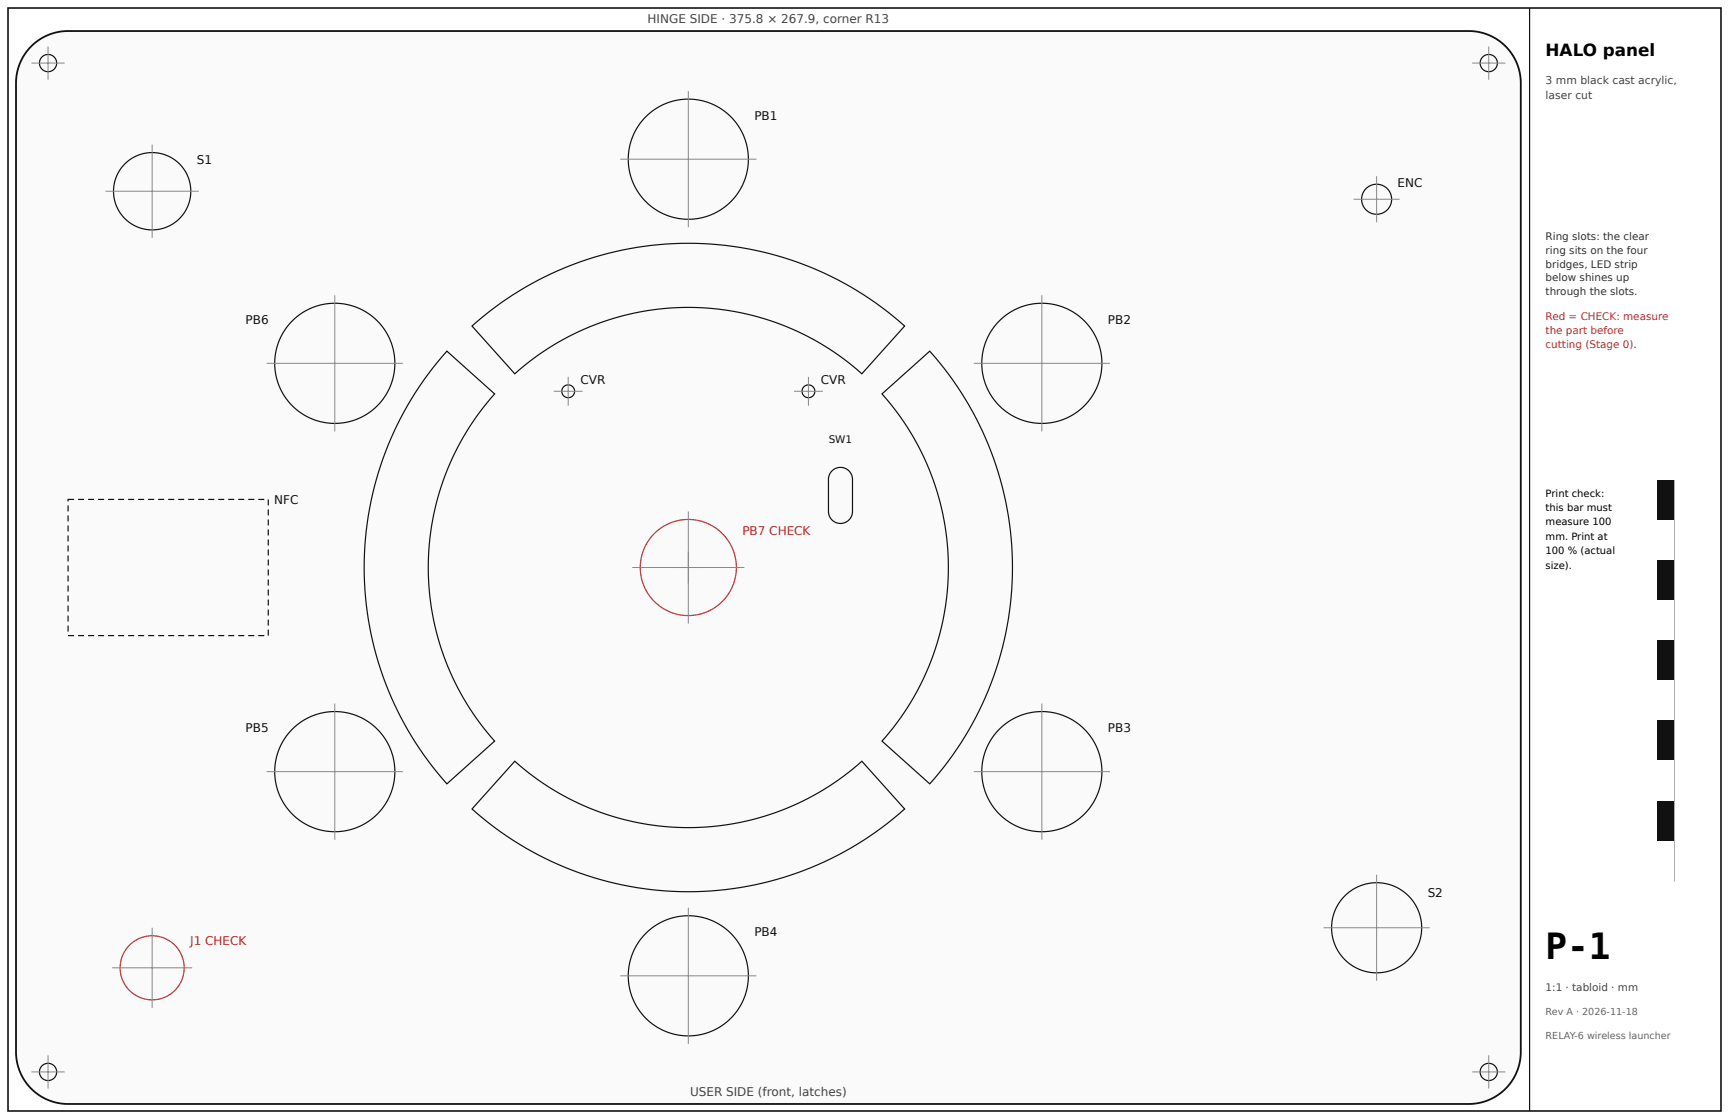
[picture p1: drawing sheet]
<svg xmlns="http://www.w3.org/2000/svg" width="432mm" height="279mm" viewBox="0 0 432 279" stroke-linecap="round" stroke-linejoin="round" font-family="sans-serif">
<path d="M7.8 11.6a13 13 0 0 1 9.2-3.9h349.8a13 13 0 0 1 13 13v241.9a13 13 0 0 1-13 13h-349.8a13 13 0 0 1-13-13v-241.9a13 13 0 0 1 3.8-9.1z" fill="#fafafa"/>
<path d="M7.8 11.6a13 13 0 0 1 9.2-3.9h349.8a13 13 0 0 1 13 13v241.9a13 13 0 0 1-13 13h-349.8a13 13 0 0 1-13-13v-241.9a13 13 0 0 1 3.8-9.1z" fill="none" stroke="#111" stroke-width=".45"/>
<g fill="none" stroke="#111" stroke-width=".3">
<path d="M111.6 87.7l11.9 10.7-3.1 3.8-2.9 4-2.5 4.2-2.2 4.5-1.9 4.5-1.5 4.7-1.2 4.8-.8 4.9-.4 6.9 .2 6.9 1 6.9 1.7 6.7 2.5 6.4 3.1 6.2 3.7 5.9 4.3 5.3-11.9 10.7-4.7-5.7-4.1-6.1-3.6-6.5-2.9-6.8-2.3-7-1.7-7.2-1-7.3-.4-7.4 .4-7.4 1-7.3 1.7-7.2 2.3-7 2.9-6.8 3.6-6.5 4.1-6.1zM117.9 81.4l5.7-4.7 6.1-4.1 6.5-3.6 6.8-2.9 7-2.3 7.2-1.7 7.3-1 7.4-.4 7.4 .4 7.3 1 7.2 1.7 7 2.3 6.8 2.9 6.5 3.6 6.1 4.1 5.7 4.7-10.7 11.9-3.8-3.1-4-2.9-4.2-2.5-4.5-2.2-4.5-1.9-4.7-1.5-4.8-1.2-4.9-.8-6.9-.4-6.9 .2-6.9 1-6.7 1.7-6.4 2.5-6.2 3.1-5.9 3.7-5.3 4.3zM220.3 98.4l11.9-10.7 3.9 4.7 3.6 5 3.2 5.3 2.7 5.5 2.3 5.7 1.9 5.9 1.5 6 1 6.1 .5 8.6-.3 8.6-1.2 8.5-2.2 8.4-3 8-3.8 7.7-4.7 7.3-5.4 6.7-11.9-10.7 4.3-5.3 3.7-5.9 3.1-6.2 2.5-6.4 1.7-6.7 1-6.9 .2-6.9-.4-6.9-.8-4.9-1.2-4.8-1.5-4.7-1.9-4.5-2.2-4.5-2.5-4.2-2.9-4zM207.8 117.6a3 3 0 0 1 3.2-.7 3 3 0 0 1 1.9 2.8v8a3 3 0 0 1-3 3 3 3 0 0 1-3-3v-8.2l.3-1.1zM128.6 190.1l3.8 3.1 4 2.9 4.2 2.5 4.5 2.2 4.5 1.9 4.7 1.5 4.8 1.2 4.9 .8 6.9 .4 6.9-.2 6.9-1 6.7-1.7 6.4-2.5 6.2-3.1 5.9-3.7 5.3-4.3 10.7 11.9-6.7 5.4-7.3 4.7-7.7 3.8-8 3-8.4 2.2-8.5 1.2-8.6 .3-8.6-.5-6.1-1-6-1.5-5.9-1.9-5.7-2.3-5.5-2.7-5.3-3.2-5-3.6-4.7-3.9z"/>
<circle cx="171.9" cy="39.7" r="15"/>
<circle cx="38" cy="47.7" r="9.7"/>
<circle cx="83.6" cy="90.7" r="15"/>
<circle cx="141.9" cy="97.7" r="1.6"/>
<circle cx="201.9" cy="97.7" r="1.6"/>
<circle cx="260.2" cy="90.7" r="15"/>
<circle cx="83.6" cy="192.7" r="15"/>
<circle cx="260.2" cy="192.7" r="15"/>
<circle cx="171.9" cy="243.6" r="15"/>
</g>
<g fill="none" stroke="#888" stroke-width=".25">
<path d="M38 36.1v23.3M154.9 39.7h34M171.9 22.7v34M26.4 47.7h23.3M83.6 73.7v34M260.2 73.7v34M66.6 90.7h34M138.3 97.7h7.2M141.9 94.1v7.2M198.3 97.7h7.2M201.9 94.1v7.2M243.2 90.7h34"/>
<path d="M171.9 127.7v28M157.9 141.7h28M83.6 175.7v34M260.2 175.7v34M66.6 192.7h34M243.2 192.7h34M171.9 226.6v34M154.9 243.6h34"/>
</g>
<circle cx="171.9" cy="141.7" r="12" fill="none" stroke="#c92a2a" stroke-width=".3"/>
<path d="M19.5 124.5h1.5v.3h-1.5zM22 124.5h1.5v.3h-1.5zM24.5 124.5h1.5v.3h-1.5zM27 124.5h1.5v.3h-1.5zM29.5 124.5h1.5v.3h-1.5zM32 124.5h1.5v.3h-1.5zM34.5 124.5h1.5v.3h-1.5zM37 124.5h1.5v.3h-1.5zM39.5 124.5h1.5v.3h-1.5zM42 124.5h1.5v.3h-1.5zM44.5 124.5h1.5v.3h-1.5zM47 124.5h1.5v.3h-1.5zM49.5 124.5h1.5v.3h-1.5zM52 124.5h1.5v.3h-1.5zM54.5 124.5h1.5v.3h-1.5zM57 124.5h1.5v.3h-1.5zM59.5 124.5h1.5v.3h-1.5zM62 124.5h1.5v.3h-1.5zM64.5 124.5h1.5v.3h-1.5zM66.8 124.7h.3v1.5h-.3zM66.8 127.2h.3v1.5h-.3zM66.8 129.7h.3v1.5h-.3zM66.8 132.2h.3v1.5h-.3zM66.8 134.7h.3v1.5h-.3zM66.8 137.2h.3v1.5h-.3zM66.8 139.7h.3v1.5h-.3zM66.8 142.2h.3v1.5h-.3zM66.8 144.7h.3v1.5h-.3zM66.8 147.2h.3v1.5h-.3zM66.8 149.7h.3v1.5h-.3zM66.8 152.2h.3v1.5h-.3zM66.8 154.7h.3v1.5h-.3zM66.8 157.2h.3v1.5h-.3zM64.5 158.5h1.5v.3h-1.5zM62 158.5h1.5v.3h-1.5zM59.5 158.5h1.5v.3h-1.5zM57 158.5h1.5v.3h-1.5zM54.5 158.5h1.5v.3h-1.5zM52 158.5h1.5v.3h-1.5zM49.5 158.5h1.5v.3h-1.5zM47 158.5h1.5v.3h-1.5zM44.5 158.5h1.5v.3h-1.5zM42 158.5h1.5v.3h-1.5zM39.5 158.5h1.5v.3h-1.5zM37 158.5h1.5v.3h-1.5zM34.5 158.5h1.5v.3h-1.5zM32 158.5h1.5v.3h-1.5zM29.5 158.5h1.5v.3h-1.5zM27 158.5h1.5v.3h-1.5zM24.5 158.5h1.5v.3h-1.5zM22 158.5h1.5v.3h-1.5zM19.5 158.5h1.5v.3h-1.5zM17 158.5h1.5v.3h-1.5zM16.9 156.2h.3v1.5h-.3zM16.9 153.7h.3v1.5h-.3zM16.9 151.2h.3v1.5h-.3zM16.9 148.7h.3v1.5h-.3zM16.9 146.2h.3v1.5h-.3zM16.9 143.7h.3v1.5h-.3zM16.9 141.2h.3v1.5h-.3zM16.9 138.7h.3v1.5h-.3zM16.9 136.2h.3v1.5h-.3zM16.9 133.7h.3v1.5h-.3zM16.9 131.2h.3v1.5h-.3zM16.9 128.7h.3v1.5h-.3zM16.9 126.2h.3v1.5h-.3zM16.9 124.5h1.6v.3h-1.5v-.1h.2v.5h-.3z" fill="#111"/>
<circle cx="38" cy="241.6" r="8" fill="none" stroke="#c92a2a" stroke-width=".3"/>
<g fill="none" stroke="#888" stroke-width=".25">
<path d="M7.9 15.7h8.3M12 11.6v8.3M367.6 15.7h8.3M371.8 11.6v8.3M338 49.7h11.5M343.8 44v11.5M343.8 218.4v26.5M38 231.6v20M330.5 231.6h26.5M28 241.6h20M7.9 267.6h8.3M12 263.5v8.3"/>
<path d="M367.6 267.6h8.3M371.8 263.5v8.3"/>
</g>
<g fill="none" stroke="#111" stroke-width=".3">
<path d="M414 120h4v100h-4z"/>
<circle cx="12" cy="15.8" r="2.15"/>
<circle cx="371.8" cy="15.8" r="2.15"/>
<circle cx="343.8" cy="49.7" r="3.8"/>
<circle cx="343.8" cy="231.6" r="11.3"/>
<circle cx="12" cy="267.6" r="2.15"/>
<circle cx="371.8" cy="267.6" r="2.15"/>
</g>
<path d="M414 120h4v10h-4z" fill="#111"/>
<path d="M414 130h4v10h-4z" fill="#fff"/>
<path d="M414 140h4v10h-4z" fill="#111"/>
<path d="M414 150h4v10h-4z" fill="#fff"/>
<path d="M414 160h4v10h-4z" fill="#111"/>
<path d="M414 170h4v10h-4z" fill="#fff"/>
<path d="M414 180h4v10h-4z" fill="#111"/>
<path d="M414 190h4v10h-4z" fill="#fff"/>
<path d="M414 200h4v10h-4z" fill="#111"/>
<path d="M414 210h4v10h-4z" fill="#fff"/>
<path d="M2 2h427.8v275.4h-427.8z" fill="none" stroke="#111" stroke-width=".4"/>
<path d="M382 2v275.4" fill="none" stroke="#111" stroke-width=".3"/>
<text font-size="9" x="386" y="239.4">P-1</text>
<text font-size="4.2" x="386" y="14">HALO panel</text>
<g font-size="3" fill="#444">
<text x="161.7" y="5.8">HINGE SIDE · 375.8 × 267.9, corner R13</text>
<text x="172.3" y="273.6">USER SIDE (front, latches)</text>
</g>
<g font-size="3" fill="#111">
<text x="188.4" y="29.8">PB1</text>
<text x="49.1" y="41.1">S1</text>
<text x="349" y="46.6">ENC</text>
<text x="61.3" y="80.8">PB6</text>
<text x="276.7" y="80.8">PB2</text>
<text x="145" y="95.8">CVR</text>
<text x="205" y="95.8">CVR</text>
<text x="68.5" y="125.8">NFC</text>
<text x="61.3" y="182.8">PB5</text>
<text x="276.7" y="182.8">PB3</text>
<text x="356.5" y="224">S2</text>
<text x="188.4" y="233.7">PB4</text>
</g>
<g font-size="3" fill="#c92a2a">
<text x="185.4" y="133.6">PB7 CHECK</text>
<text x="47.5" y="235.9">J1 CHECK</text>
</g>
<g font-size="2.7" fill="#444">
<text x="386" y="21">3 mm black cast acrylic,</text>
<text x="386" y="24.6">laser cut</text>
</g>
<g font-size="2.6" fill="#333">
<text x="386" y="60">Ring slots: the clear</text>
<text x="386" y="63.4">ring sits on the four</text>
<text x="386" y="66.8">bridges, LED strip</text>
<text x="386" y="70.2">below shines up</text>
<text x="386" y="73.6">through the slots.</text>
</g>
<g font-size="2.6" fill="#c92a2a">
<text x="386" y="80">Red = CHECK: measure</text>
<text x="386" y="83.4">the part before</text>
<text x="386" y="86.8">cutting (Stage 0).</text>
</g>
<text font-size="2.6" fill="#111" x="207" y="110.7">SW1</text>
<text font-size="2.6" fill="#444" x="386" y="247.4">1:1 · tabloid · mm</text>
<g font-size="2.5">
<text x="386" y="124">Print check:</text>
<text x="386" y="127.6">this bar must</text>
<text x="386" y="131.2">measure 100</text>
<text x="386" y="134.8">mm. Print at</text>
<text x="386" y="138.4">100 % (actual</text>
<text x="386" y="142">size).</text>
</g>
<g font-size="2.4" fill="#666">
<text x="386" y="253.4">Rev A · 2026-11-18</text>
<text x="386" y="259.4">RELAY-6 wireless launcher</text>
</g>
</svg>
